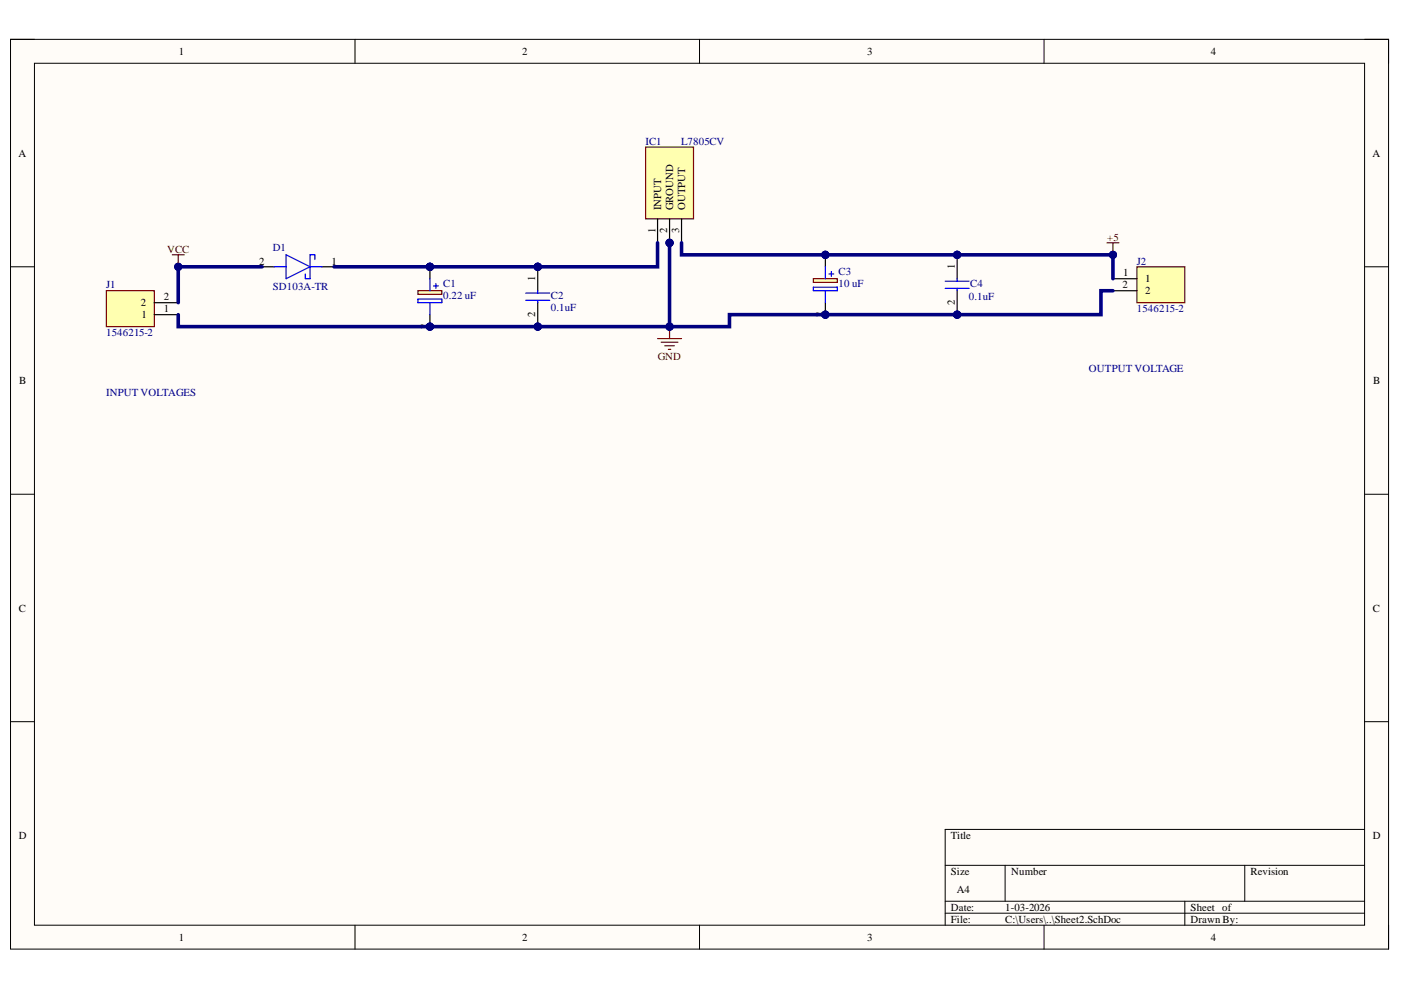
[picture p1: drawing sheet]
# Altium project IR_Sensor.PrjPcb
1 sheet, 8 parts. Net scope: global (net labels, ports and power ports of the same name join across sheets).
Board file: PCB3.PcbDoc

## Sheet Sheet2.SchDoc
size A4; SheetNumber: 1; SheetTotal: 1

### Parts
C1  0.22 uF  [CAPPRD200W52D500H1250]
C2  0.1uF  [RDER71E104K0P1H03B]
C3  10 uF  [CAPPRD200W55D500H1250]
C4  0.1uF  [RDER71E104K0P1H03B]
D1  SD103A-TR  [DIOAD950W60L350D150]
IC1  L7805CV  [TO255P460X1020X2008-3P]
J1  1546215-2  [15462152]
J2  1546215-2  [15462152]

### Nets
+5: C3.1(+) C4.1 IC1.3(OUTPUT) J2.1
GND: C1.2(-) C2.2 C3.2(-) C4.2 IC1.2(GROUND) J1.1 J2.2
VCC: D1.2(A) J1.2
NetC1_1: C1.1(+) C2.1 D1.1(K) IC1.1(INPUT)

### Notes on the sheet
- OUTPUT VOLTAGE
- INPUT VOLTAGES
- IR Sensor
